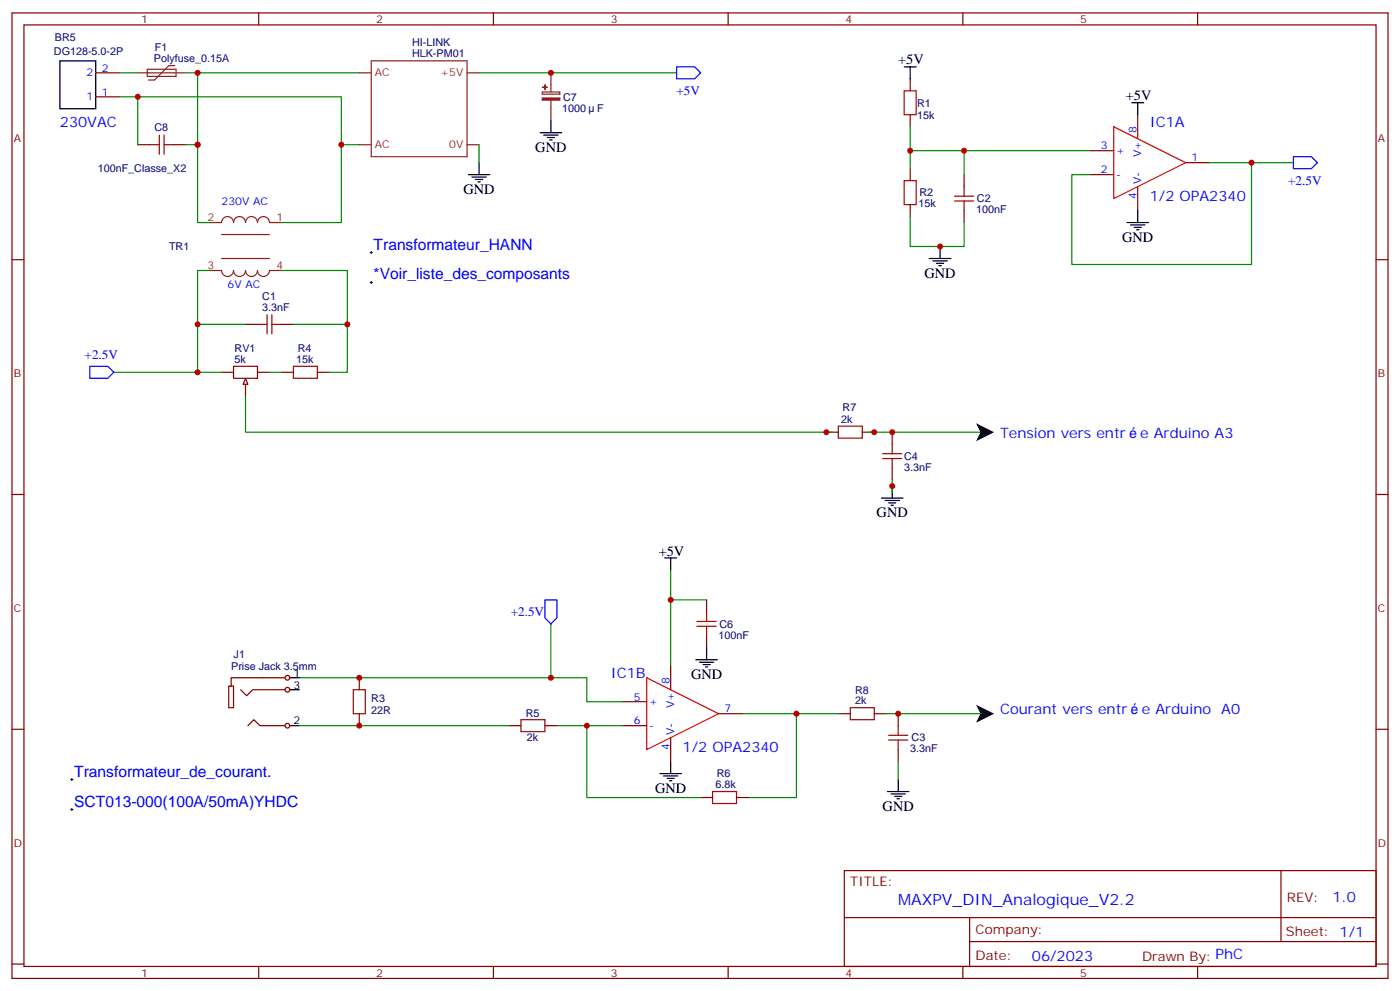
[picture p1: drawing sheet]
<svg xmlns="http://www.w3.org/2000/svg" width="412mm" height="292mm" viewBox="0 0 412 292" stroke-linecap="round" stroke-linejoin="round" font-family="sans-serif">
<g fill="none" stroke="#870000" stroke-width=".35">
<path d="M3.5 3.8h405.4v284.3h-405.4zM7.1 7.3h398.2v277.3h-398.2zM76.2 3.8v3.5M145.3 3.8v3.5M214.5 3.8v3.5M283.6 3.8v3.5M352.8 3.8v3.5M28.2 28.5h7.1M28.2 21.4h7.1M268.1 23.2v3.5M268.1 33.8v3.5M335.1 33.8v7.1"/>
<path d="M40.6 42.6h3.5M51.2 42.6h3.5M268.1 49.7v3.5M284 51.4v3.6M321 51.4h7.1M321 44.4h7.1M335.1 55v7M349.2 47.9h7.1M3.5 76.5h3.6M268.1 60.3v3.5M284 62v3.5M405.3 76.5h3.6"/>
<path d="M65.3 109.6h3.5M68.8 107.9h7v3.5h-7zM72.3 113.2v3.5M75.8 109.6h3.6M82.9 109.6h3.5M93.5 109.6h3.5M243.4 127.3h3.5M254 127.3h3.5M262.8 127.3v3.5M262.8 137.9v3.5M3.5 145.6h3.6M405.3 145.6h3.6"/>
<path d="M105.8 199.6v3.5M3.5 214.8h3.6M105.8 210.2v3.5M246.9 210.2h3.6M257.5 210.2h3.6M264.6 210.2v3.5M405.3 214.8h3.6M264.6 220.8v3.5M248.7 256.4h156.6v28.2h-156.6zM377.3 256.4v20.9M248.7 270.2h156.5M285.6 277.3h119.6"/>
<path d="M285.6 270.2v14.2M3.5 283.9h3.6M76.2 284.6v3.5M145.3 284.6v3.5M214.5 284.6v3.5M283.6 284.6v3.5M352.8 284.6v3.5M405.3 283.9h3.6"/>
</g>
<g fill="none" stroke="#000" stroke-width=".35">
<path d="M17.6 17.9h10.6v14.1h-10.6zM266.3 19.7h3.6M268.1 19.7v3.5M159.1 39.1h6.4M160.2 39.8h4.2M162.3 35.6v3.5M333.4 30.3h3.5M335.1 30.3v3.5M137.9 51.4h6.4M139 52.1h4.2M140.1 52.8h2.1M140.8 53.6h.7"/>
<path d="M141.1 47.9v3.5M161.2 40.5h2.1M161.9 41.2h.7M273.8 76.1h6.3M274.8 76.8h4.2M275.9 77.5h2.1M276.6 78.2h.7M276.9 72.6v3.5M332 65.5h6.3M333 66.3h4.3M334.1 67h2.1M334.8 67.7h.7"/>
<path d="M335.1 62v3.5M259.6 146.7h6.4M260.7 147.4h4.2M261.8 148.1h2.1M262.5 148.8h.7M262.8 143.2v3.5M261.4 233.1h6.4M262.5 233.8h4.2M263.5 234.5h2.1M264.2 235.2h.7M264.6 229.6v3.5"/>
</g>
<g fill="none" stroke="#8c2424" stroke-width=".35">
<path d="M51.5 19.3h-1.8l-4.2 4.3h-1.8M109.4 17.9h28.2v28.2h-28.2zM40.6 21.4h14.1M43.4 20.4h8.5v2.1h-8.5zM105.8 21.4h3.6M137.6 21.4h3.5M159.7 27.1h5.2v.6h-5.2zM162.3 21.4v5.7M162.3 29.6v6M105.8 42.6h3.6M137.6 42.6h3.5M61.7 65.5h3.6a1.76 1.76 0 0 1 1.7-1.7 1.76 1.76 0 0 1 1.8 1.7 1.76 1.76 0 0 1 1.8-1.7 1.76 1.76 0 0 1 1.7 1.7 1.76 1.76 0 0 1 1.8-1.7 1.76 1.76 0 0 1 1.7 1.7 1.76 1.76 0 0 1 1.8-1.7 1.76 1.76 0 0 1 1.8 1.7h3.5"/>
<path d="M61.7 79.7h3.6a1.76 1.76 0 0 0 1.7 1.7 1.76 1.76 0 0 0 1.8-1.7 1.76 1.76 0 0 0 1.8 1.7 1.76 1.76 0 0 0 1.7-1.7 1.76 1.76 0 0 0 1.8 1.7 1.76 1.76 0 0 0 1.7-1.7 1.76 1.76 0 0 0 1.8 1.7 1.76 1.76 0 0 0 1.8-1.7h3.5M65.3 69.1h14.1M65.3 76.1h14.1"/>
</g>
<g fill="none" stroke="#008700" stroke-width=".35">
<path d="M35.3 28.5h65.2v14.1h5.3M35.3 21.4h5.3M54.7 21.4h51.1M58.2 21.4v44.1h3.5M141.1 21.4h58.2M268.1 37.3v7.1M100.5 42.6v22.9h-17.6M141.1 42.6v5.3M284 44.4v7M321 44.4h-52.9v5.3M356.3 47.9h12.4v30h-53v-26.5h5.3M368.7 47.9h12.3"/>
<path d="M61.7 79.7h-3.5v29.9h-24.7M268.1 63.8v8.8h15.9v-7.1M255.8 127.3h35.2M262.8 141.4v3.5M162.3 183.7v15.9h-74.1M218.7 210.2h28.2M261.1 210.2h28.2M264.6 224.3v5.3"/>
</g>
<g fill="#8c2424" stroke="#8c2424" stroke-width=".35">
<path d="M159.7 28.9h5.2v.6h-5.2z"/>
<path d="M159.8 25.7h1.4z"/>
<path d="M160.5 25v1.4z"/>
</g>
<g fill="none" stroke="#a10000" stroke-width=".35">
<path d="M46.9 39.8v5.6M48.3 39.8v5.6M266.3 26.7h3.6v7.1h-3.6zM44.1 42.6h2.8M48.3 42.6h2.9M266.3 53.2h3.6v7.1h-3.6zM281.2 59.2h5.6M281.2 57.8h5.6M284 55v2.8M284 59.2v2.8M86.4 107.9h7.1v3.5h-7.1zM246.9 125.5h7.1v3.5h-7.1z"/>
<path d="M260 135h5.6M260 133.6h5.6M262.8 130.8v2.8M262.8 135v2.9M104.1 203.1h3.5v7.1h-3.5zM250.5 208.4h7v3.5h-7zM261.8 217.9h5.6M261.8 216.5h5.6M264.6 213.7v2.8M264.6 217.9v2.9"/>
</g>
<path d="M287.5 124.6l5.3 2.7-5.3 2.6 1.3-2.6zM287.5 207.5l5.3 2.7-5.3 2.6 1.3-2.6z" fill="#000"/>
<path d="M328.1 37.3l21.1 10.6-21.1 10.6z" fill="none" stroke="#f00" stroke-width=".35"/>
<path d="M199.3 19.7h5.3l1.8 1.7-1.8 1.8h-5.3zM381 46.1h5.3l1.8 1.8-1.8 1.8h-5.3z" fill="none" stroke="#00f" stroke-width=".35"/>
<path d="M72.3 111.4l.7 1.8h-1.4z" fill="#f0f0f0" stroke="#870000" stroke-width=".35"/>
<path d="M82.9 79.7h19.4v29.9h-5.3M58.2 109.6h7.1M79.4 109.6h3.5" fill="none" stroke="#008700" stroke-width=".35"/>
<path d="M84.7 199.6h-16.6v2.5h-.7v6.3h1.4v-6.3h-.7M70.9 203.1l1.8 1.8 1.7-1.8h10.3M73 213.7l1.8-1.8 1.8 1.8h8.1" fill="none" stroke="#870000" stroke-width=".35"/>
<path d="M84.7 199.6h3.5M84.7 203.1h3.5M84.7 213.7h3.5" fill="none" stroke="#000" stroke-width=".35"/>
<g fill="#f0f0f0" stroke="#870000" stroke-width=".35">
<circle cx="84.7" cy="213.7" r=".71"/>
<circle cx="84.7" cy="203.1" r=".71"/>
<circle cx="84.7" cy="199.6" r=".71"/>
</g>
<path d="M40.6 28.5v14.1M54.7 42.6h3.5M58.2 95.5h14.1M86.4 95.5h15.9M72.3 116.7v10.6h172.9M197.6 176.7h10.5M197.6 167.9v28.2M162.3 199.6h10.6v7.1h10.5M88.2 213.7h61.7M164 213.7h19.4M172.9 213.7v21.2h33.5M234.6 210.2v24.7h-14.1" fill="none" stroke="#008700" stroke-width=".35"/>
<path d="M75.8 95.5h2.9M78.7 92.7v5.7M80.1 92.7v5.7M80.1 95.5h2.8M205.3 184.4h5.7M205.3 183h5.7M208.1 180.2v2.8M208.1 184.4v2.9M153.5 211.9h7v3.6h-7zM209.9 233.1h7.1v3.5h-7.1z" fill="none" stroke="#a10000" stroke-width=".35"/>
<g fill="none" stroke="#870000" stroke-width=".35">
<path d="M72.3 95.5h3.5M82.9 95.5h3.5M208.1 176.7v3.5M197.6 196.1v7M208.1 187.3v3.5M149.9 213.7h3.6M160.5 213.7h3.5M183.4 206.7h7.1M183.4 213.7h7.1M197.6 217.2v7.1M211.7 210.2h7M206.4 234.9h3.5"/>
<path d="M217 234.9h3.5"/>
</g>
<path d="M195.8 164.3h3.5M197.6 164.3v3.6M205 194.3h6.3M206 195h4.3M207.1 195.7h2.1M207.8 196.4h.7M208.1 190.8v3.5M194.4 227.8h6.3M195.4 228.5h4.3M196.5 229.2h2.1M197.2 229.9h.7M197.6 224.3v3.5" fill="none" stroke="#000" stroke-width=".35"/>
<path d="M190.5 199.6l21.2 10.6-21.2 10.6z" fill="none" stroke="#f00" stroke-width=".35"/>
<path d="M109 74.4h.7M109.4 74v.7M109 83.2h.7M109.4 82.8v.7M20.8 238.4h.7M20.8 229.6h.7M21.2 229.2v.7M21.2 238.1v.7" fill="none" stroke="#000" stroke-width=".29"/>
<path d="M26.5 107.9h5.2l1.8 1.7-1.8 1.8h-5.2zM160.5 176.7h3.5v5.3l-1.7 1.7-1.8-1.7z" fill="none" stroke="#00f" stroke-width=".35"/>
<g fill="#c00">
<circle cx="268.1" cy="44.4" r=".88"/>
<circle cx="368.7" cy="47.9" r=".88"/>
<circle cx="262.8" cy="127.3" r=".88"/>
<circle cx="276.9" cy="72.6" r=".88"/>
<circle cx="284" cy="44.4" r=".88"/>
<circle cx="58.2" cy="21.4" r=".88"/>
<circle cx="162.3" cy="21.4" r=".88"/>
<circle cx="100.5" cy="42.6" r=".88"/>
<circle cx="58.2" cy="42.6" r=".88"/>
<circle cx="197.6" cy="176.7" r=".88"/>
<circle cx="234.6" cy="210.2" r=".88"/>
<circle cx="172.9" cy="213.7" r=".88"/>
<circle cx="58.2" cy="109.6" r=".88"/>
<circle cx="105.8" cy="199.6" r=".88"/>
<circle cx="105.8" cy="213.7" r=".88"/>
<circle cx="162.3" cy="199.6" r=".88"/>
<circle cx="257.5" cy="127.3" r=".88"/>
<circle cx="262.8" cy="143.2" r=".88"/>
<circle cx="243.4" cy="127.3" r=".88"/>
<circle cx="40.6" cy="28.5" r=".88"/>
<circle cx="264.6" cy="210.2" r=".88"/>
<circle cx="102.3" cy="95.5" r=".88"/>
<circle cx="58.2" cy="95.5" r=".88"/>
</g>
<g font-size="4.6" fill="#00f">
<text x="110.1" y="73.5">Transformateur_HANN</text>
<text x="110.1" y="82.3">*Voir_liste_des_composants</text>
<text x="21.9" y="228.7">Transformateur_de_courant.</text>
<text x="21.9" y="237.5">SCT013-000(100A/50mA)YHDC</text>
<text x="264.6" y="266.6">MAXPV_DIN_Analogique_V2.2</text>
</g>
<g font-size="4.2">
<text x="264.6" y="19">+5V</text>
<text x="331.6" y="29.6">+5V</text>
<text x="157.7" y="44.7">GND</text>
<text x="136.5" y="57.1">GND</text>
<text x="330.6" y="71.2">GND</text>
<text x="272.3" y="81.8">GND</text>
<text x="258.2" y="152.3">GND</text>
<text x="194" y="163.6">+5V</text>
<text x="203.6" y="200">GND</text>
<text x="193" y="233.5">GND</text>
<text x="260" y="238.8">GND</text>
</g>
<g font-size="4.2" fill="#00f">
<text x="17.6" y="37.3">230VAC</text>
<text x="338.7" y="37.3">IC1A</text>
<text x="338.7" y="59.2">1/2 OPA2340</text>
<text x="294.6" y="129">Tension vers entr</text>
<text x="335.9" y="129">e Arduino A3</text>
<text x="179.9" y="199.6">IC1B</text>
<text x="294.6" y="210.2">Courant vers entr</text>
<text x="336.3" y="210.2">e Arduino</text>
<text x="359.7" y="210.2">A0</text>
<text x="201.1" y="221.5">1/2 OPA2340</text>
<text x="392.5" y="265.7">1.0</text>
<text x="304" y="283">06/2023</text>
</g>
<g font-size="3.9" fill="#00f">
<text x="199.3" y="28">+5V</text>
<text x="379.4" y="54.5">+2.5V</text>
<text x="24.9" y="105.6">+2.5V</text>
<text x="150.5" y="181.5">+2.5V</text>
</g>
<g font-size="3.9" fill="#800">
<text x="250.5" y="261">TITLE:</text>
<text x="379.1" y="265.7">REV:</text>
<text x="287.4" y="275.2">Company:</text>
<text x="378.7" y="275.8">Sheet: 1/1</text>
<text x="287.4" y="282.9">Date:</text>
<text x="336.4" y="282.9">Drawn By: PhC</text>
</g>
<g font-size="3.2" fill="#800">
<text x="41.6" y="6.8">1</text>
<text x="110.8" y="6.8">2</text>
<text x="179.9" y="6.8">3</text>
<text x="249.1" y="6.8">4</text>
<text x="318.2" y="6.8">5</text>
<text x="4.1" y="41.9">A</text>
<text x="405.9" y="41.9">A</text>
<text x="4.1" y="111.1">B</text>
<text x="405.9" y="111.1">B</text>
<text x="4.1" y="180.2">C</text>
<text x="405.9" y="180.2">C</text>
<text x="4.1" y="249.3">D</text>
<text x="405.9" y="249.3">D</text>
<text x="41.6" y="287.6">1</text>
<text x="110.8" y="287.6">2</text>
<text x="179.9" y="287.6">3</text>
<text x="249.1" y="287.6">4</text>
<text x="318.2" y="287.6">5</text>
</g>
<g font-size="3.2" fill="#000080">
<text x="15.9" y="16.2">DG128-5.0-2P</text>
<text x="16.2" y="12">BR5</text>
<text x="45.6" y="15">F1</text>
<text x="121.4" y="16.9">HLK-PM01</text>
<text x="121.4" y="13.7">HI-LINK</text>
<text x="45.4" y="18.3">Polyfuse_0.15A</text>
<text x="165.9" y="29.6">C7</text>
<text x="165.6" y="32.9">1000</text>
<text x="175.9" y="32.9">F</text>
<text x="270.1" y="35.1">15k</text>
<text x="270.1" y="31.5">R1</text>
<text x="45.5" y="38.5">C8</text>
<text x="28.8" y="50.7">100nF_Classe_X2</text>
<text x="270.8" y="57.9">R2</text>
<text x="287.8" y="59.6">C2</text>
<text x="270.6" y="61.1">15k</text>
<text x="287.5" y="62.9">100nF</text>
<text x="49.8" y="73.7">TR1</text>
<text x="77.3" y="88.5">C1</text>
<text x="77.3" y="91.7">3.3nF</text>
<text x="69.1" y="106.8">5k</text>
<text x="69.1" y="103.6">RV1</text>
<text x="87.3" y="106.8">15k</text>
<text x="87.7" y="103.5">R4</text>
<text x="247.8" y="124.5">2k</text>
<text x="248.2" y="121.2">R7</text>
<text x="266.3" y="135.5">C4</text>
<text x="266.3" y="138.7">3.3nF</text>
<text x="211.9" y="184.9">C6</text>
<text x="211.7" y="188.1">100nF</text>
<text x="68.1" y="197.2">Prise Jack 3.5mm</text>
<text x="68.8" y="193.7">J1</text>
<text x="109.4" y="206.7">R3</text>
<text x="251.9" y="207.4">2k</text>
<text x="251.9" y="204.4">R8</text>
<text x="109.4" y="210.2">22R</text>
<text x="154.9" y="211.3">R5</text>
<text x="155.2" y="218.4">2k</text>
<text x="268.1" y="221.6">3.3nF</text>
<text x="268.5" y="218.3">C3</text>
<text x="210.8" y="232.1">6.8k</text>
<text x="211.2" y="228.8">R6</text>
</g>
<g font-size="3.2" fill="#00f">
<text x="25.5" y="22.5">2</text>
<text x="30" y="21.1">2</text>
<text x="25.5" y="29.6">1</text>
<text x="30" y="28.2">1</text>
<text x="334.8" y="39.1" transform="rotate(-90 334.8 39.1)">8</text>
<text x="324.3" y="44">3</text>
<text x="328.8" y="45.4">+</text>
<text x="336.2" y="46.3" transform="rotate(-90 336.2 46.3)">V+</text>
<text x="351" y="47.6">1</text>
<text x="324.3" y="51.1">2</text>
<text x="328.8" y="52.5">-</text>
<text x="334.8" y="58.7" transform="rotate(-90 334.8 58.7)">4</text>
<text x="336.2" y="54.3" transform="rotate(-90 336.2 54.3)">V-</text>
<text x="65.3" y="60.3">230V AC</text>
<text x="67" y="84.9">6V AC</text>
<text x="197.2" y="201.4" transform="rotate(-90 197.2 201.4)">8</text>
<text x="186.7" y="206.3">5</text>
<text x="191.2" y="207.7">+</text>
<text x="198.6" y="208.6" transform="rotate(-90 198.6 208.6)">V+</text>
<text x="213.4" y="209.8">7</text>
<text x="186.7" y="213.4">6</text>
<text x="191.2" y="214.8">-</text>
<text x="197.2" y="221" transform="rotate(-90 197.2 221)">4</text>
<text x="198.6" y="216.5" transform="rotate(-90 198.6 216.5)">V-</text>
</g>
<g font-size="3.2" fill="#8d2323">
<text x="110.4" y="22.5">AC</text>
<text x="129.7" y="22.5">+5V</text>
<text x="110.4" y="43.7">AC</text>
<text x="132.3" y="43.7">0V</text>
<text x="61.1" y="65.2">2</text>
<text x="81.5" y="65.2">1</text>
<text x="61.1" y="79.3">3</text>
<text x="81.5" y="79.3">4</text>
</g>
<g font-size="3.2">
<text x="86.4" y="202.8">3</text>
<text x="86.4" y="199.2">1</text>
<text x="86.4" y="213.4">2</text>
</g>
</svg>
